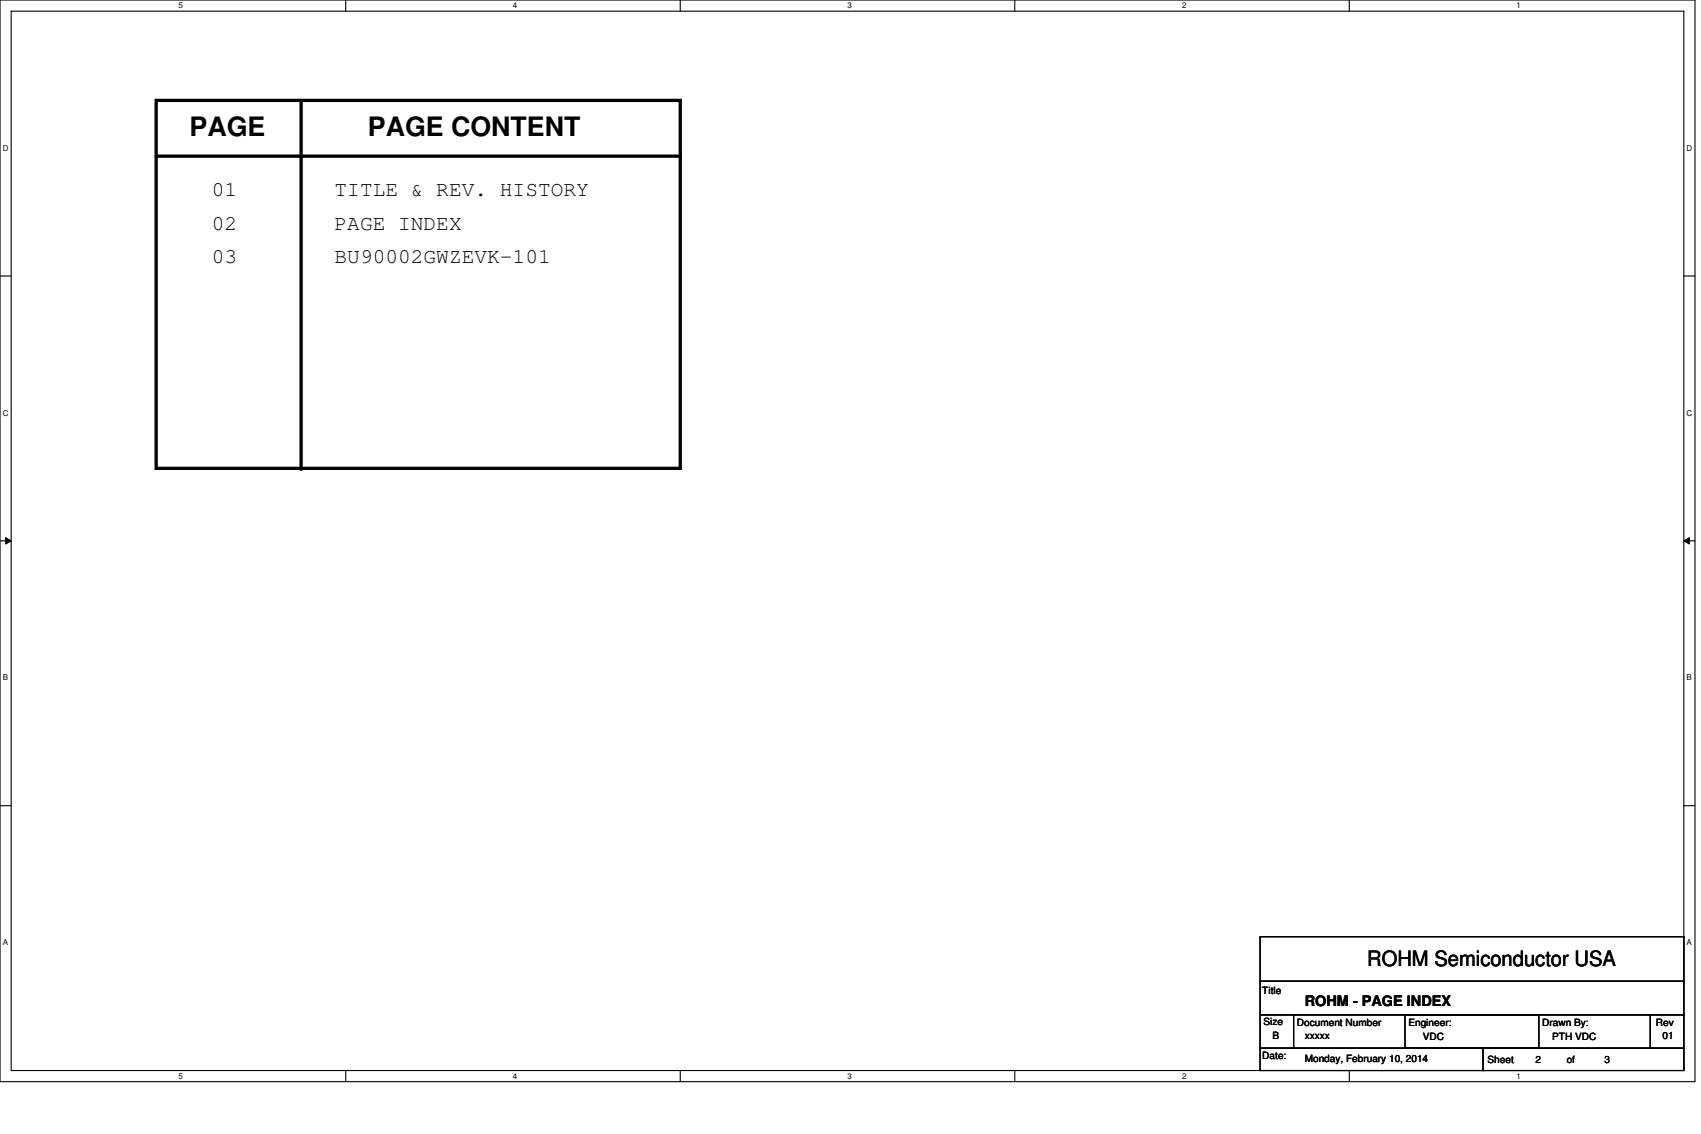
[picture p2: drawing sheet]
<svg xmlns="http://www.w3.org/2000/svg" width="457mm" height="305mm" viewBox="0 0 457 305" stroke-linecap="round" stroke-linejoin="round" font-family="sans-serif">
<path d="M0 0h455.6v290.7h-455.6zM3 3h449.6v284.7h-449.6z" fill="none" stroke="#000" stroke-width=".3"/>
<g fill="#fff">
<path d="M48 .3h1.2v2.4h-1.2z"/>
<path d="M48 288h1.2v2.4h-1.2z"/>
</g>
<path d="M92.9 0v3M92.9 287.7v3" fill="none" stroke="#000" stroke-width=".3"/>
<g fill="#fff">
<path d="M137.9 .3h1.2v2.4h-1.2z"/>
<path d="M137.9 288h1.2v2.4h-1.2z"/>
</g>
<path d="M182.8 0v3M182.8 287.7v3" fill="none" stroke="#000" stroke-width=".3"/>
<g fill="#fff">
<path d="M227.8 .3h1.2v2.4h-1.2z"/>
<path d="M227.8 288h1.2v2.4h-1.2z"/>
</g>
<path d="M272.8 0v3M272.8 287.7v3" fill="none" stroke="#000" stroke-width=".3"/>
<g fill="#fff">
<path d="M317.7 .3h1.2v2.4h-1.2z"/>
<path d="M317.7 288h1.2v2.4h-1.2z"/>
</g>
<path d="M362.7 0v3M362.7 287.7v3" fill="none" stroke="#000" stroke-width=".3"/>
<g fill="#fff">
<path d="M407.6 .3h1.2v2.4h-1.2z"/>
<path d="M407.6 288h1.2v2.4h-1.2z"/>
<path d="M.8 38.6h1.5v2.4h-1.5z"/>
<path d="M453.3 38.6h1.6v2.4h-1.6z"/>
<path d="M.8 109.8h1.5v2.4h-1.5z"/>
<path d="M453.3 109.8h1.6v2.4h-1.6z"/>
</g>
<path d="M0 74.2h3M452.6 74.2h3" fill="none" stroke="#000" stroke-width=".3"/>
<g fill="#fff">
<path d="M.8 181h1.4v2.4h-1.4z"/>
<path d="M453.3 181h1.5v2.4h-1.5z"/>
</g>
<path d="M0 145.4h3M452.6 145.4h3" fill="none" stroke="#000" stroke-width=".3"/>
<path d="M1.5 144.5l1.5 .9-1.5 .8zM452.6 145.4l1.5-.9v1.7z" fill="#000"/>
<path d="M1.5 144.5l1.5 .9-1.5 .8zM452.6 145.4l1.5-.9v1.7z" fill="none" stroke="#000" stroke-width=".27"/>
<g fill="#fff">
<path d="M.8 252.1h1.4v2.5h-1.4z"/>
<path d="M453.3 252.1h1.5v2.5h-1.5z"/>
</g>
<path d="M0 216.6h3M452.6 216.6h3M338.7 251.8h113.9v12h-113.9zM338.7 263.8h113.9v9h-113.9zM338.7 272.8h9v8.9h-9zM347.7 272.8h95.9v8.9h-95.9zM377.7 272.8h35.9v8.9h-35.9zM443.6 272.8h9v8.9h-9zM338.7 281.7h59.9v6h-59.9zM398.6 281.7h54v6h-54z" fill="none" stroke="#000" stroke-width=".3"/>
<path d="M42 27h140.8v98.9h-140.8zM80.9 27v98.9M42 42h140.8" fill="none" stroke="#000" stroke-width=".89"/>
<g fill="#000">
<circle cx="182.8" cy="42" r=".44"/>
<circle cx="80.9" cy="125.9" r=".44"/>
</g>
<g font-size="7.2">
<text x="51" y="36.5">PAGE</text>
<text x="98.9" y="36.5">PAGE CONTENT</text>
</g>
<g font-size="5.7">
<text x="57" y="52.7">01</text>
<text x="89.9" y="52.7">TITLE &amp; REV. HISTORY</text>
<text x="57" y="61.7">02</text>
<text x="89.9" y="61.7">PAGE INDEX</text>
<text x="57" y="70.7">03</text>
<text x="89.9" y="70.7">BU90002GWZEVK-101</text>
<text x="367.5" y="259.6">ROHM Semiconductor USA</text>
</g>
<text font-size="3.9" x="350.7" y="270.3">ROHM - PAGE INDEX</text>
<g font-size="2.7">
<text x="339.3" y="267.1">Title</text>
<text x="339.6" y="275.5">Size</text>
<text x="348.6" y="275.8">Document Number</text>
<text x="378.6" y="275.8">Engineer:</text>
<text x="414.5" y="275.8">Drawn By:</text>
<text x="445.1" y="275.8">Rev</text>
<text x="342" y="279.4">B</text>
<text x="350.7" y="279.4">xxxxx</text>
<text x="382.5" y="279.7">VDC</text>
<text x="417.2" y="279.7">PTH VDC</text>
<text x="446.9" y="279.4">01</text>
<text x="339.3" y="284.8">Date:</text>
<text x="350.7" y="285.4">Monday, February 10, 2014</text>
<text x="399.8" y="285.7">Sheet</text>
<text x="412.7" y="285.7">2</text>
<text x="421.1" y="285.7">of</text>
<text x="431.3" y="285.7">3</text>
</g>
<g font-size="2.2">
<text x="48" y="2.3">5</text>
<text x="137.9" y="2.3">4</text>
<text x="227.8" y="2.3">3</text>
<text x="317.7" y="2.3">2</text>
<text x="407.6" y="2.3">1</text>
<text x=".8" y="40.5">D</text>
<text x="453.3" y="40.5">D</text>
<text x=".8" y="111.7">C</text>
<text x="453.3" y="111.7">C</text>
<text x=".8" y="182.9">B</text>
<text x="453.3" y="182.9">B</text>
<text x=".8" y="254.1">A</text>
<text x="453.3" y="254.1">A</text>
<text x="48" y="290">5</text>
<text x="137.9" y="290">4</text>
<text x="227.8" y="290">3</text>
<text x="317.7" y="290">2</text>
<text x="407.6" y="290">1</text>
</g>
</svg>
